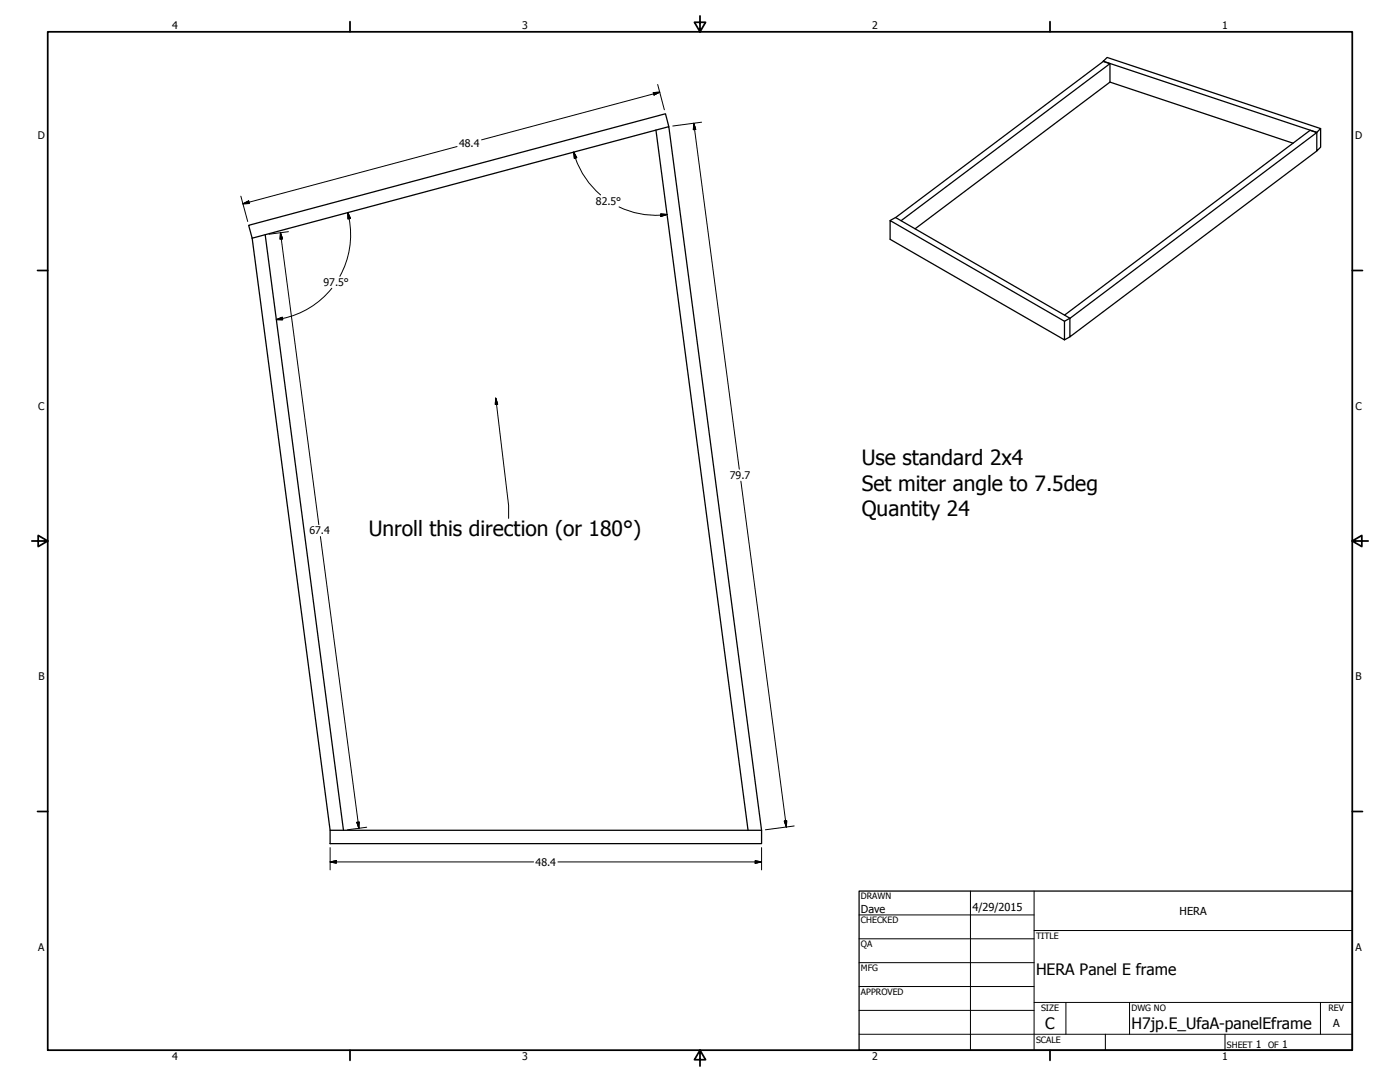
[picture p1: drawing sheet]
<svg xmlns="http://www.w3.org/2000/svg" width="559mm" height="432mm" viewBox="0 0 559 432" stroke-linecap="round" stroke-linejoin="round" font-family="sans-serif">
<!-- layer: Visible (ANSI) -->
<g fill="none" stroke="#000" stroke-width=".51">
<path d="M440.4 24.4v.1M441.9 22.9l85.2 28.4-1.5 1.5-85.2-28.4zM443 32.8l73.1 24.3M443 25.4v7.4M443 32.8l-77.7 58.5M261.8 51.9l36.8 279.4M267 50.5l-1.4-5.1-166.3 44.5 1.3 5.2M527.1 51.3v7.4l-1.5 1.6v-7.5M525.6 60.3l-98.6 74.1v-7.3M100.6 95.1l166.4-44.6 37 280.8M100.6 95.1l31.2 236.2M105.9 93.7l31.2 237.6"/>
<path d="M355.3 88l2.1-1.2 69.6 40.3M357.5 86.8l82.9-62.3 2.6 .9-83.3 62.7M424.9 125.7l98-73.7 2.7 .9-98.6 74.2M427 127l-2.1 1.2v7.4l-69.6-40.1v-7.5l69.6 40.2M427 134.4l-2.1 1.2M131.8 331.3h172.2v5.4h-172.2z"/>
</g>
<!-- layer: Border (ANSI) -->
<g fill="none" stroke="#000" stroke-width=".7">
<path d="M19 12.7h520.8v406.4h-520.8zM139.7 8.6v4.1M279.4 6.3v6.4l-2.2-3.8h4.4l-2.2 3.8M419.1 8.6v4.1M15 107.9h4M539.8 107.9h4M12.7 215.9h6.3l-3.8-2.2v4.4l3.8-2.2M539.8 215.9l3.8 2.2v-4.4l-3.8 2.2h6.3M15 323.8h4M539.8 323.8h4M139.7 419.1v4.1M279.4 419.1l2.2 3.8h-4.4l2.2-3.8v6.3"/>
<path d="M419.1 419.1v4.1"/>
</g>
<!-- layer: Title (ANSI) -->
<g fill="none" stroke="#000" stroke-width=".4">
<path d="M387.3 355.6v63.5M412.7 355.6v63.5M342.9 365.1h69.8M342.9 374.6h69.8M412.7 371.3h127.1M342.9 384.2h69.8M342.9 393.7h69.8M342.9 412.7h196.9M342.9 403.2h69.8M412.7 400h127.1M425.4 400v12.7M441.2 412.7v6.4"/>
<path d="M450.8 400v12.7M488.9 412.7v6.4M527 400v12.7"/>
</g>
<path d="M342.9 355.6h196.9v63.5h-196.9z" fill="none" stroke="#000" stroke-width=".51"/>
<!-- layer: Dimension (ANSI) -->
<g fill="none" stroke="#000" stroke-width=".4">
<path d="M260.7 37l2.6-.2-2.3 1.1zM262.5 33.7l2.7 10.1M263.3 36.8l-71.1 19M182.4 58.5l-85.4 22.8M276.9 49.2l.8 2.4-1 .2zM276.9 49.2l18.2 138.1M280 48.8l-11.5 1.5M96.1 78.3l2.8 10.1M229 60.7l1.2 2.2-1 .3zM229 60.7l.7 2.4M229.7 63.1a34 34 0 0 0 10 14.7M97 81.3l2.3-1.1 .2 1z"/>
<path d="M112 92.9l.8 2.4-1 .1zM112 92.9l15.3 116.5M115.1 92.5l-7.7 1M138.8 84.8l1.1 2.4-1 .2zM138.8 84.8l.6 2.5M139.3 87.3a34.1 34.1 0 0 1-3.6 23M247.1 82.6a33.8 33.8 0 0 0 19.2 3M263.7 85.3l2.6 .3-2.5 .8zM132.4 115a34.4 34.4 0 0 1-22.1 12.6M110.3 127.6l2.3-1 .2 1zM295.7 192l18.2 138.1M127.9 214.1l15.4 116.5"/>
<path d="M131.8 338.3v8.9M142.4 328.2l1-.2-.1 2.6zM146.4 330.1l-7.7 1.1M304 338.3v8.9M313.1 327.7l.9-.2-.1 2.6zM317 329.6l-11.5 1.6M131.8 344l2.4-.5v1zM131.8 344h81.2M222.7 344h81.3M301.4 343.5l2.6 .5-2.6 .5z"/>
</g>
<g fill="#000" stroke="#000" stroke-width=".4">
<path d="M261 37.9l2.3-1.1zM260.7 37l2.6-.2-2.3 1.1zM276.9 49.2l.8 2.4zM276.9 49.2l.8 2.4-1 .2zM229 60.7l1.2 2.2zM229 60.7l1.2 2.2-1 .3zM97 81.3l2.3-1.1zM97 81.3l2.3-1.1 .2 1zM112 92.9l.8 2.4zM112 92.9l.8 2.4-1 .1zM138.8 84.8l1.1 2.4zM138.8 84.8l1.1 2.4-1 .2z"/>
<path d="M263.8 86.4l2.5-.8zM263.7 85.3l2.6 .3-2.5 .8zM110.3 127.6l2.3-1zM110.3 127.6l2.3-1 .2 1zM142.4 328.2l.9 2.4zM142.4 328.2l1-.2-.1 2.6zM313.1 327.7l.8 2.4zM313.1 327.7l.9-.2-.1 2.6zM131.8 344l2.4-.5zM131.8 344l2.4-.5v1zM301.4 344.5l2.6-.5zM301.4 343.5l2.6 .5-2.6 .5z"/>
</g>
<!-- layer: Symbol (ANSI) -->
<path d="M197.9 158.9l.7 2.4-.9 .1zM197.9 158.9l5.1 42.8v5.2" fill="none" stroke="#000" stroke-width=".4"/>
<path d="M197.9 158.9l.7 2.4zM197.9 158.9l.7 2.4-.9 .1z" fill="#000" stroke="#000" stroke-width=".4"/>
<g font-size="8.4">
<text x="344" y="185.7">Use standard 2x4</text>
<text x="344" y="195.8">Set miter angle to 7.5deg</text>
<text x="344" y="205.8">Quantity 24</text>
<text x="147.2" y="214.1">Unroll this direction (or 180°)</text>
</g>
<g font-size="6.3">
<text x="413.5" y="389.1">HERA Panel E frame</text>
<text x="417.2" y="410.6">C</text>
<text x="451.6" y="410.7">H7jp.E_UfaA-panelEframe</text>
</g>
<g font-size="4.4">
<text x="343.7" y="364.3">Dave</text>
<text x="388.1" y="363.7">4/29/2015</text>
<text x="470.9" y="365.1">HERA</text>
<text x="532.1" y="409.9">A</text>
</g>
<g font-size="4.2">
<text x="68.7" y="11.7">4</text>
<text x="208.4" y="11.7">3</text>
<text x="348.1" y="11.7">2</text>
<text x="487.8" y="11.7">1</text>
<text x="15.1" y="55.5">D</text>
<text x="183.3" y="58.7">48.4</text>
<text x="540.9" y="55.5">D</text>
<text x="237.9" y="81.7">82.5°</text>
<text x="129.2" y="114.2">97.5°</text>
<text x="15.2" y="163.4">C</text>
<text x="541" y="163.4">C</text>
<text x="291.3" y="191.1">79.7</text>
<text x="123.5" y="213.2">67.4</text>
<text x="15.3" y="271.4">B</text>
<text x="541.1" y="271.4">B</text>
<text x="213.8" y="345.5">48.4</text>
<text x="15.2" y="379.3">A</text>
<text x="541" y="379.3">A</text>
<text x="501.3" y="418.3">1</text>
<text x="511.8" y="418.3">1</text>
<text x="68.7" y="423.2">4</text>
<text x="208.4" y="423.2">3</text>
<text x="348.1" y="423.2">2</text>
<text x="487.8" y="423.2">1</text>
</g>
<g font-size="3.5">
<text x="343.7" y="358.9">DRAWN</text>
<text x="343.7" y="368.5">CHECKED</text>
<text x="413.5" y="374.6">TITLE</text>
<text x="343.7" y="378">QA</text>
<text x="343.7" y="387.5">MFG</text>
<text x="343.7" y="397.1">APPROVED</text>
<text x="415.5" y="403.4">SIZE</text>
<text x="451.6" y="403.4">DWG NO</text>
<text x="530.3" y="403.4">REV</text>
<text x="413.5" y="416.1">SCALE</text>
<text x="489.7" y="418.3">SHEET</text>
<text x="506.2" y="418.3">OF</text>
</g>
</svg>
